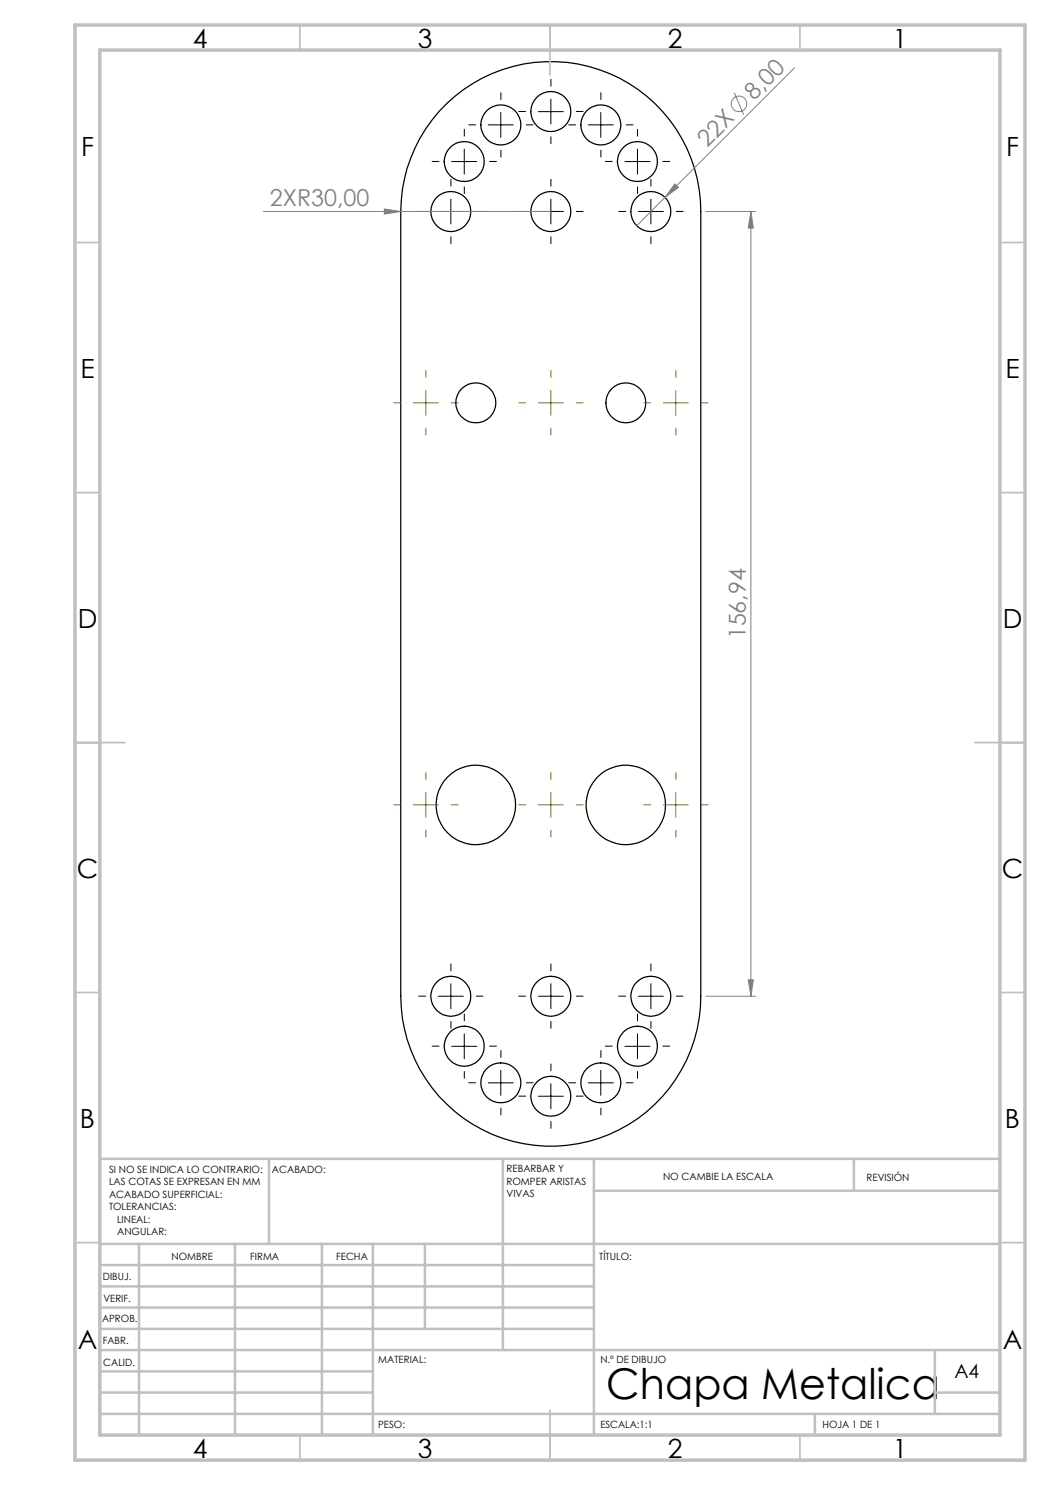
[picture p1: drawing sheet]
<svg xmlns="http://www.w3.org/2000/svg" width="210mm" height="297mm" viewBox="0 0 210 297" stroke-linecap="round" stroke-linejoin="round" font-family="sans-serif">
<g fill="none" stroke="#000" stroke-width=".25">
<path d="M89.4 20.7a30 30 0 0 1 32.5-6 30 30 0 0 1 18.3 27.6v156.9a30 30 0 0 1-30 30.1 30 30 0 0 1-30-30.1v-156.9a30.3 30.3 0 0 1 9.2-21.6z"/>
<circle cx="92.8" cy="32.3" r="4"/>
<circle cx="100.2" cy="25" r="4"/>
<circle cx="110.2" cy="22.3" r="4"/>
<circle cx="120.2" cy="25" r="4"/>
<circle cx="127.5" cy="32.3" r="4"/>
<circle cx="90.2" cy="42.3" r="4"/>
<circle cx="110.2" cy="42.3" r="4"/>
<circle cx="130.2" cy="42.3" r="4"/>
<circle cx="95.2" cy="80.6" r="4"/>
<circle cx="125.2" cy="80.6" r="4"/>
<circle cx="95.2" cy="161" r="8"/>
<circle cx="125.1" cy="161" r="8"/>
<circle cx="90.2" cy="199.3" r="4"/>
<circle cx="110.2" cy="199.3" r="4"/>
<circle cx="130.2" cy="199.3" r="4"/>
<circle cx="92.9" cy="209.2" r="4"/>
<circle cx="100.2" cy="216.6" r="4"/>
<circle cx="110.2" cy="219.3" r="4"/>
<circle cx="120.2" cy="216.6" r="4"/>
<circle cx="127.5" cy="209.2" r="4"/>
</g>
<g fill="none" stroke="#808080" stroke-width=".2">
<path d="M146.9 18.6l1.8 4.4M158.9 13.6l-25.9 25.9M133 39.5l-5.6 5.7M135 36.8l.7 .7-2.7 2zM52.7 42.3h57.5M76.9 41.8l3.3 .5-3.3 .5zM141.2 42.3h10M150.2 42.3l.5 3.3h-1.1zM150.2 42.3v156.9M141.2 199.2h10M149.6 196h1.1l-.5 3.2z"/>
<circle cx="147.8" cy="20.8" r="1.56"/>
</g>
<g fill="none" stroke="#000" stroke-width=".2" stroke-dasharray="15.2 1.3 1.3 1.3" stroke-linecap="butt">
<path d="M100.2 20v-1.5M110.2 17.3v-1.5M120.2 20v-1.5M87.9 32.3h-1.5M90.2 37.3v-1.5M92.9 27.3v-1.5M92.9 37.3v1.5M95.2 25h-1.5M97.9 32.3h1.5M100.2 30v1.5M105.2 22.3h-1.5M105.2 25h1.5"/>
<path d="M110.2 37.3v-1.5M110.2 27.3v1.5M115.2 22.3h1.5M115.2 25h-1.5M120.2 30v1.5M122.5 32.3h-1.5M125.2 25h1.5M127.5 27.3v-1.5M127.5 37.3v1.5M130.2 37.3v-1.5M132.5 32.3h1.5M85.2 42.3h-1.5"/>
<path d="M90.2 47.3v1.5M95.2 42.3h1.5M105.2 42.3h-1.5M110.2 47.3v1.5M115.2 42.3h1.5M125.2 42.3h-1.5M130.2 47.3v1.5M135.2 42.3h1.5M85.2 199.2h-1.5M90.2 194.2v-1.5M95.2 199.2h1.5M105.2 199.2h-1.5"/>
<path d="M110.2 194.2v-1.5M115.2 199.2h1.5M125.2 199.2h-1.5M130.2 194.2v-1.5M135.2 199.2h1.5M87.9 209.2h-1.5M90.2 204.2v1.5M92.9 204.2v-1.5M92.9 214.2v1.5M95.2 216.6h-1.5M97.9 209.2h1.5M100.2 211.6v-1.5"/>
<path d="M105.2 219.2h-1.5M105.2 216.6h1.5M110.2 204.2v1.5M110.2 214.2v-1.5M115.2 219.2h1.5M115.2 216.6h-1.5M120.2 211.6v-1.5M122.5 209.2h-1.5M125.2 216.6h1.5M127.5 204.2v-1.5M127.5 214.2v1.5M130.2 204.2v1.5"/>
<path d="M132.5 209.2h1.5M100.2 221.6v1.5M110.2 224.2v1.5M120.2 221.6v1.5"/>
</g>
<g fill="none" stroke="#808000" stroke-width=".2" stroke-dasharray="15.2 1.3 1.3 1.3" stroke-linecap="butt">
<path d="M85.2 75.6v-1.5M110.2 75.6v-1.5M135.2 75.6v-1.5M80.2 80.6h-1.5M85.2 85.6v1.5M90.2 80.6h1.5M105.2 80.6h-1.5M110.2 85.6v1.5M115.2 80.6h1.5M130.2 80.6h-1.5M135.2 85.6v1.5M140.2 80.6h1.5"/>
<path d="M85.2 156v-1.5M110.2 156v-1.5M135.2 156v-1.5M80.2 161h-1.5M85.2 166v1.5M90.2 161h1.5M105.2 161h-1.5M110.2 166v1.5M115.2 161h1.5M130.2 161h-1.5M135.2 166v1.5M140.2 161h1.5"/>
</g>
<g fill="none" stroke="#000" stroke-width=".2">
<path d="M110.2 19.8v5M90.2 39.8v5M90.3 32.3h5.1M92.9 29.8v5M97.6 25h5.1M100.2 22.5v5M107.7 22.3h5M110.2 39.8v5M117.7 25h5M120.2 22.5v5M125 32.3h5M127.5 29.8v5"/>
<path d="M130.2 39.8v5M87.7 42.3h5M107.7 42.3h5M127.7 42.3h5M87.7 199.2h5M90.2 196.7v5.1M107.7 199.2h5M110.2 196.7v5.1M127.7 199.2h5M130.2 196.7v5.1M90.3 209.3h5.1M92.9 206.8v4.9"/>
<path d="M97.6 216.6h5.1M100.2 214.1v5M107.7 219.2h5M110.2 216.7v5.1M117.7 216.6h5M120.2 214.1v5M125 209.3h5M127.5 206.8v4.9"/>
</g>
<path d="M85.2 78.1v5M110.2 78.1v5M135.1 78.1v5M82.7 80.6h5M107.7 80.6h5M132.7 80.6h5M85.2 158.5v5M110.2 158.5v5M135.1 158.5v5M82.7 161h5M107.7 161h5M132.7 161h5" fill="none" stroke="#808000" stroke-width=".2"/>
<g fill="none" stroke="#c0c0c0" stroke-width=".35">
<path d="M60 5v5M110 5v10M160 5v5M15 48.5h5M200 48.5h5M15 98.5h5M200 98.5h5M15 148.5h10M195 148.5h10M15 198.5h5M200 198.5h5M15 248.5h5"/>
<path d="M200 248.5h5M60 287v5M110 282v10M160 287v5"/>
</g>
<g fill="none" stroke="#c0c0c0" stroke-width=".5">
<path d="M53.8 231.8v17M100.6 231.8v38.2M118.8 231.8v55.2M118.8 238.2h81.2M170.8 231.8v6.4M200 231.8h-180v55.2M20 248.8h180M20 257.3h98.8M20 253h98.8M27.8 248.8v38.2M47 248.8v38.2M64.4 248.8v38.2"/>
<path d="M74.6 248.8v38.2M85 248.8v17M20 265.8h98.8M20 261.5h98.8M20 278.5h54.6M20 274.3h54.6M20 270h180M187 278.5h13M187 270v12.8M20 282.8h180M163 282.8v4.2"/>
</g>
<path d="M15 5h190v287h-190zM20 10h180v277h-180z" fill="none" stroke="#c0c0c0" stroke-width=".7"/>
<g fill="#808080">
<path d="M76.9 41.8l3.3 .5-3.3 .5z"/>
<path d="M135 36.8l.7 .7-2.7 2z"/>
<path d="M149.6 196h1.1l-.5 3.2zM150.2 42.3l.5 3.3h-1.1z"/>
</g>
<text font-size="8.5" x="121.3" y="279.7">Chapa Metalica</text>
<g font-size="5.3">
<text x="38.5" y="9.5">4</text>
<text x="83.5" y="9.5">3</text>
<text x="133.6" y="9.5">2</text>
<text x="178.6" y="9.5">1</text>
<text x="16.2" y="31.3">F</text>
<text x="201.2" y="31.3">F</text>
<text x="16.1" y="75.5">E</text>
<text x="201.1" y="75.5">E</text>
<text x="15.5" y="125.5">D</text>
<text x="200.5" y="125.5">D</text>
<text x="15.4" y="175.5">C</text>
<text x="200.4" y="175.5">C</text>
<text x="16" y="225.5">B</text>
<text x="201" y="225.5">B</text>
<text x="15.5" y="269.8">A</text>
<text x="200.5" y="269.8">A</text>
<text x="38.5" y="291.5">4</text>
<text x="83.5" y="291.5">3</text>
<text x="133.6" y="291.5">2</text>
<text x="178.6" y="291.5">1</text>
</g>
<g font-size="4.7" fill="#808080">
<text x="150.8" y="20.1" transform="rotate(-45 150.8 20.1)">8,00</text>
<text x="141.4" y="29.5" transform="rotate(-45 141.4 29.5)">22X</text>
<text x="54" y="41.3">2XR30,00</text>
<text x="149.2" y="127.9" transform="rotate(-90 149.2 127.9)">156,94</text>
</g>
<text font-size="3.9" x="190.9" y="275.5">A4</text>
<g font-size="2">
<text x="21.8" y="234.6">SI NO SE INDICA LO CONTRARIO:</text>
<text x="21.8" y="237.1">LAS COTAS SE EXPRESAN EN MM</text>
<text x="21.8" y="239.6">ACABADO SUPERFICIAL:</text>
<text x="54.4" y="234.6">ACABADO:</text>
<text x="101.3" y="234.5">REBARBAR Y</text>
<text x="101.3" y="237">ROMPER ARISTAS</text>
<text x="101.3" y="239.5">VIVAS</text>
<text x="132.6" y="236">NO CAMBIE LA ESCALA</text>
<text x="173.3" y="236.2">REVISIÓN</text>
<text x="21.8" y="242.1">TOLERANCIAS:</text>
<text x="23.4" y="244.6">LINEAL:</text>
<text x="23.4" y="247.1">ANGULAR:</text>
<text x="34.3" y="252">NOMBRE</text>
<text x="50" y="251.9">FIRMA</text>
<text x="67.2" y="251.9">FECHA</text>
<text x="119.9" y="251.9">TÍTULO:</text>
<text x="20.6" y="256.1">DIBUJ.</text>
<text x="20.7" y="260.3">VERIF.</text>
<text x="20.4" y="264.4">APROB.</text>
<text x="20.5" y="268.8">FABR.</text>
<text x="20.7" y="273.1">CALID.</text>
<text x="75.6" y="272.5">MATERIAL:</text>
<text x="120.1" y="272.5">N.º DE DIBUJO</text>
<text x="75.6" y="285.5">PESO:</text>
<text x="120.1" y="285.6">ESCALA:1:1</text>
<text x="164.5" y="285.6">HOJA 1 DE 1</text>
</g>
</svg>
